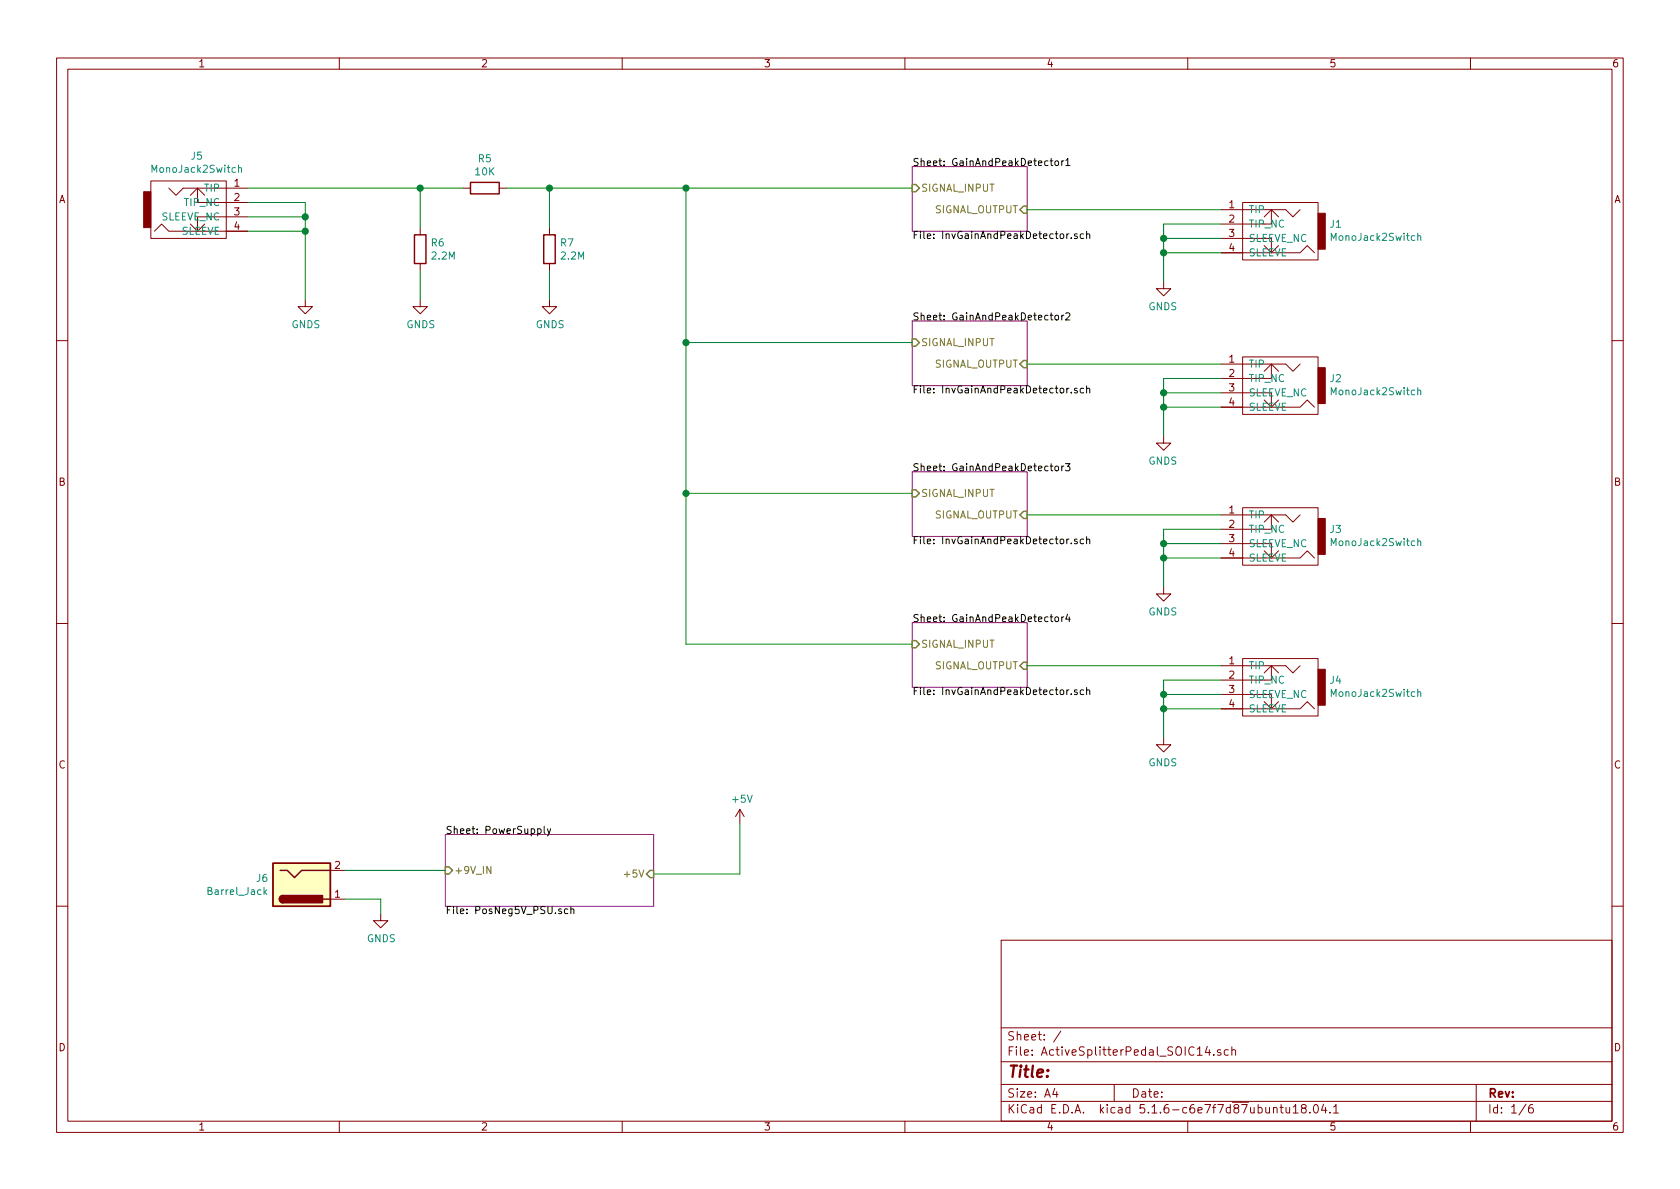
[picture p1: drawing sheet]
EESchema Schematic File Version 4
EELAYER 30 0
EELAYER END
$Descr A4 11693 8268
encoding utf-8
Sheet 1 6
Title ""
Date ""
Rev ""
Comp ""
Comment1 ""
Comment2 ""
Comment3 ""
Comment4 ""
$EndDescr
$Comp
L Connector:Barrel_Jack J6
U 1 1
P 2100 6150
F 0 "J6" H 1871 6108 50  0000 R CNN
F 1 "Barrel_Jack" H 1871 6199 50  0000 R CNN
F 2 "Connector_BarrelJack:BarrelJack_Horizontal" H 2150 6110 50  0001 C CNN
F 3 "~" H 2150 6110 50  0001 C CNN
	1    2100 6150
	1    0    0    1   
$EndComp
Wire Wire Line
	2400 6050 3100 6050
Wire Wire Line
	4550 6075 5150 6075
Wire Wire Line
	5150 6075 5150 5725
$Comp
L power:+5V #PWR010
U 1 1
P 5150 5725
F 0 "#PWR010" H 5150 5575 50  0001 C CNN
F 1 "+5V" H 5165 5898 50  0000 C CNN
F 2 "" H 5150 5725 50  0001 C CNN
F 3 "" H 5150 5725 50  0001 C CNN
	1    5150 5725
	1    0    0    -1  
$EndComp
Wire Wire Line
	2400 6250 2650 6250
Wire Wire Line
	2650 6250 2650 6350
$Comp
L power:GNDS #PWR02
U 1 1
P 2650 6350
F 0 "#PWR02" H 2650 6100 50  0001 C CNN
F 1 "GNDS" H 2655 6177 50  0000 C CNN
F 2 "" H 2650 6350 50  0001 C CNN
F 3 "" H 2650 6350 50  0001 C CNN
	1    2650 6350
	1    0    0    -1  
$EndComp
$Sheet
S 3100 5800 1450 500 
U 5F3902BC
F0 "PowerSupply" 50
F1 "PosNeg5V_PSU.sch" 50
F2 "+9V_IN" I L 3100 6050 50 
F3 "+5V" I R 4550 6075 50 
$EndSheet
$Sheet
S 6350 1150 800  450 
U 5F3F1F31
F0 "GainAndPeakDetector1" 50
F1 "InvGainAndPeakDetector.sch" 50
F2 "SIGNAL_INPUT" I L 6350 1300 50 
F3 "SIGNAL_OUTPUT" I R 7150 1450 50 
$EndSheet
$Sheet
S 6350 4325 800  450 
U 5F519B24
F0 "GainAndPeakDetector4" 50
F1 "InvGainAndPeakDetector.sch" 50
F2 "SIGNAL_INPUT" I L 6350 4475 50 
F3 "SIGNAL_OUTPUT" I R 7150 4625 50 
$EndSheet
$Sheet
S 6350 3275 800  450 
U 5F515E89
F0 "GainAndPeakDetector3" 50
F1 "InvGainAndPeakDetector.sch" 50
F2 "SIGNAL_INPUT" I L 6350 3425 50 
F3 "SIGNAL_OUTPUT" I R 7150 3575 50 
$EndSheet
$Sheet
S 6350 2225 800  450 
U 5F512144
F0 "GainAndPeakDetector2" 50
F1 "InvGainAndPeakDetector.sch" 50
F2 "SIGNAL_INPUT" I L 6350 2375 50 
F3 "SIGNAL_OUTPUT" I R 7150 2525 50 
$EndSheet
Wire Wire Line
	4775 4475 6350 4475
Connection ~ 4775 3425
Wire Wire Line
	4775 3425 4775 4475
Wire Wire Line
	4775 3425 6350 3425
Connection ~ 4775 2375
Wire Wire Line
	4775 2375 4775 3425
Wire Wire Line
	4775 1300 6350 1300
Connection ~ 4775 1300
Wire Wire Line
	4775 2375 4775 1300
Wire Wire Line
	4775 2375 6350 2375
Wire Wire Line
	3825 1300 4775 1300
Wire Wire Line
	7150 1450 8500 1450
Wire Wire Line
	7150 4625 8500 4625
Wire Wire Line
	7150 3575 8500 3575
Wire Wire Line
	7150 2525 8500 2525
$Comp
L power:GNDS #PWR015
U 1 1
P 8100 5125
F 0 "#PWR015" H 8100 4875 50  0001 C CNN
F 1 "GNDS" H 8105 4952 50  0000 C CNN
F 2 "" H 8100 5125 50  0001 C CNN
F 3 "" H 8100 5125 50  0001 C CNN
	1    8100 5125
	-1   0    0    -1  
$EndComp
Wire Wire Line
	8100 4925 8100 5125
Connection ~ 8100 4925
Wire Wire Line
	8500 4925 8100 4925
Wire Wire Line
	8100 4825 8100 4925
Connection ~ 8100 4825
Wire Wire Line
	8500 4825 8100 4825
Wire Wire Line
	8100 4725 8100 4825
Wire Wire Line
	8500 4725 8100 4725
$Comp
L power:GNDS #PWR014
U 1 1
P 8100 4075
F 0 "#PWR014" H 8100 3825 50  0001 C CNN
F 1 "GNDS" H 8105 3902 50  0000 C CNN
F 2 "" H 8100 4075 50  0001 C CNN
F 3 "" H 8100 4075 50  0001 C CNN
	1    8100 4075
	-1   0    0    -1  
$EndComp
Wire Wire Line
	8100 3875 8100 4075
Connection ~ 8100 3875
Wire Wire Line
	8500 3875 8100 3875
Wire Wire Line
	8100 3775 8100 3875
Connection ~ 8100 3775
Wire Wire Line
	8500 3775 8100 3775
Wire Wire Line
	8100 3675 8100 3775
Wire Wire Line
	8500 3675 8100 3675
$Comp
L power:GNDS #PWR013
U 1 1
P 8100 3025
F 0 "#PWR013" H 8100 2775 50  0001 C CNN
F 1 "GNDS" H 8105 2852 50  0000 C CNN
F 2 "" H 8100 3025 50  0001 C CNN
F 3 "" H 8100 3025 50  0001 C CNN
	1    8100 3025
	-1   0    0    -1  
$EndComp
Wire Wire Line
	8100 2825 8100 3025
Connection ~ 8100 2825
Wire Wire Line
	8500 2825 8100 2825
Wire Wire Line
	8100 2725 8100 2825
Connection ~ 8100 2725
Wire Wire Line
	8500 2725 8100 2725
Wire Wire Line
	8100 2625 8100 2725
Wire Wire Line
	8500 2625 8100 2625
$Comp
L power:GNDS #PWR012
U 1 1
P 8100 1950
F 0 "#PWR012" H 8100 1700 50  0001 C CNN
F 1 "GNDS" H 8105 1777 50  0000 C CNN
F 2 "" H 8100 1950 50  0001 C CNN
F 3 "" H 8100 1950 50  0001 C CNN
	1    8100 1950
	-1   0    0    -1  
$EndComp
Wire Wire Line
	8100 1750 8100 1950
Connection ~ 8100 1750
Wire Wire Line
	8500 1750 8100 1750
Wire Wire Line
	8100 1650 8100 1750
Connection ~ 8100 1650
Wire Wire Line
	8500 1650 8100 1650
Wire Wire Line
	8100 1550 8100 1650
Wire Wire Line
	8500 1550 8100 1550
$Comp
L power:GNDS #PWR03
U 1 1
P 2125 2075
F 0 "#PWR03" H 2125 1825 50  0001 C CNN
F 1 "GNDS" H 2130 1902 50  0000 C CNN
F 2 "" H 2125 2075 50  0001 C CNN
F 3 "" H 2125 2075 50  0001 C CNN
	1    2125 2075
	1    0    0    -1  
$EndComp
Wire Wire Line
	2125 1600 2125 2075
Connection ~ 2125 1600
Wire Wire Line
	1725 1600 2125 1600
Wire Wire Line
	2125 1500 2125 1600
Connection ~ 2125 1500
Wire Wire Line
	1725 1500 2125 1500
Wire Wire Line
	2125 1400 2125 1500
Wire Wire Line
	1725 1400 2125 1400
$Comp
L MonoJack2Switch:MonoJack2Switch J4
U 1 1
P 8950 4775
F 0 "J4" H 8648 4826 50  0000 R CNN
F 1 "MonoJack2Switch" H 8648 4735 50  0000 R CNN
F 2 "NeutrikNRJ:NRJxHx" H 8950 4825 50  0001 C CNN
F 3 "https://www.neutrik.com/en/product/nrj6hm-1-pre" H 8950 4825 50  0001 C CNN
	1    8950 4775
	-1   0    0    -1  
$EndComp
$Comp
L MonoJack2Switch:MonoJack2Switch J3
U 1 1
P 8950 3725
F 0 "J3" H 8648 3776 50  0000 R CNN
F 1 "MonoJack2Switch" H 8648 3685 50  0000 R CNN
F 2 "NeutrikNRJ:NRJxHx" H 8950 3775 50  0001 C CNN
F 3 "https://www.neutrik.com/en/product/nrj6hm-1-pre" H 8950 3775 50  0001 C CNN
	1    8950 3725
	-1   0    0    -1  
$EndComp
$Comp
L MonoJack2Switch:MonoJack2Switch J2
U 1 1
P 8950 2675
F 0 "J2" H 8648 2726 50  0000 R CNN
F 1 "MonoJack2Switch" H 8648 2635 50  0000 R CNN
F 2 "NeutrikNRJ:NRJxHx" H 8950 2725 50  0001 C CNN
F 3 "https://www.neutrik.com/en/product/nrj6hm-1-pre" H 8950 2725 50  0001 C CNN
	1    8950 2675
	-1   0    0    -1  
$EndComp
$Comp
L MonoJack2Switch:MonoJack2Switch J1
U 1 1
P 8950 1600
F 0 "J1" H 8648 1651 50  0000 R CNN
F 1 "MonoJack2Switch" H 8648 1560 50  0000 R CNN
F 2 "NeutrikNRJ:NRJxHx" H 8950 1650 50  0001 C CNN
F 3 "https://www.neutrik.com/en/product/nrj6hm-1-pre" H 8950 1650 50  0001 C CNN
	1    8950 1600
	-1   0    0    -1  
$EndComp
Connection ~ 3825 1300
Wire Wire Line
	3525 1300 3825 1300
$Comp
L Device:R R5
U 1 1
P 3375 1300
F 0 "R5" V 3168 1300 50  0000 C CNN
F 1 "10K" V 3259 1300 50  0000 C CNN
F 2 "Resistor_SMD:R_0805_2012Metric_Pad1.15x1.40mm_HandSolder" V 3305 1300 50  0001 C CNN
F 3 "~" H 3375 1300 50  0001 C CNN
	1    3375 1300
	0    1    1    0   
$EndComp
Wire Wire Line
	2925 1300 3225 1300
Wire Wire Line
	3825 2075 3825 1875
$Comp
L power:GNDS #PWR09
U 1 1
P 3825 2075
F 0 "#PWR09" H 3825 1825 50  0001 C CNN
F 1 "GNDS" H 3830 1902 50  0000 C CNN
F 2 "" H 3825 2075 50  0001 C CNN
F 3 "" H 3825 2075 50  0001 C CNN
	1    3825 2075
	1    0    0    -1  
$EndComp
Wire Wire Line
	3825 1575 3825 1300
$Comp
L Device:R R7
U 1 1
P 3825 1725
F 0 "R7" H 3895 1771 50  0000 L CNN
F 1 "2.2M" H 3895 1680 50  0000 L CNN
F 2 "Resistor_SMD:R_0805_2012Metric_Pad1.15x1.40mm_HandSolder" V 3755 1725 50  0001 C CNN
F 3 "~" H 3825 1725 50  0001 C CNN
	1    3825 1725
	1    0    0    -1  
$EndComp
Wire Wire Line
	2925 2075 2925 1875
$Comp
L power:GNDS #PWR05
U 1 1
P 2925 2075
F 0 "#PWR05" H 2925 1825 50  0001 C CNN
F 1 "GNDS" H 2930 1902 50  0000 C CNN
F 2 "" H 2925 2075 50  0001 C CNN
F 3 "" H 2925 2075 50  0001 C CNN
	1    2925 2075
	1    0    0    -1  
$EndComp
Connection ~ 2925 1300
Wire Wire Line
	2925 1575 2925 1300
$Comp
L Device:R R6
U 1 1
P 2925 1725
F 0 "R6" H 2995 1771 50  0000 L CNN
F 1 "2.2M" H 2995 1680 50  0000 L CNN
F 2 "Resistor_SMD:R_0805_2012Metric_Pad1.15x1.40mm_HandSolder" V 2855 1725 50  0001 C CNN
F 3 "~" H 2925 1725 50  0001 C CNN
	1    2925 1725
	1    0    0    -1  
$EndComp
Wire Wire Line
	1725 1300 2925 1300
$Comp
L MonoJack2Switch:MonoJack2Switch J5
U 1 1
P 1275 1450
F 0 "J5" H 1370 1825 50  0000 C CNN
F 1 "MonoJack2Switch" H 1370 1734 50  0000 C CNN
F 2 "NeutrikNRJ:NRJxHx" H 1275 1500 50  0001 C CNN
F 3 "https://www.neutrik.com/en/product/nrj6hm-1-pre" H 1275 1500 50  0001 C CNN
	1    1275 1450
	1    0    0    -1  
$EndComp
$EndSCHEMATC
